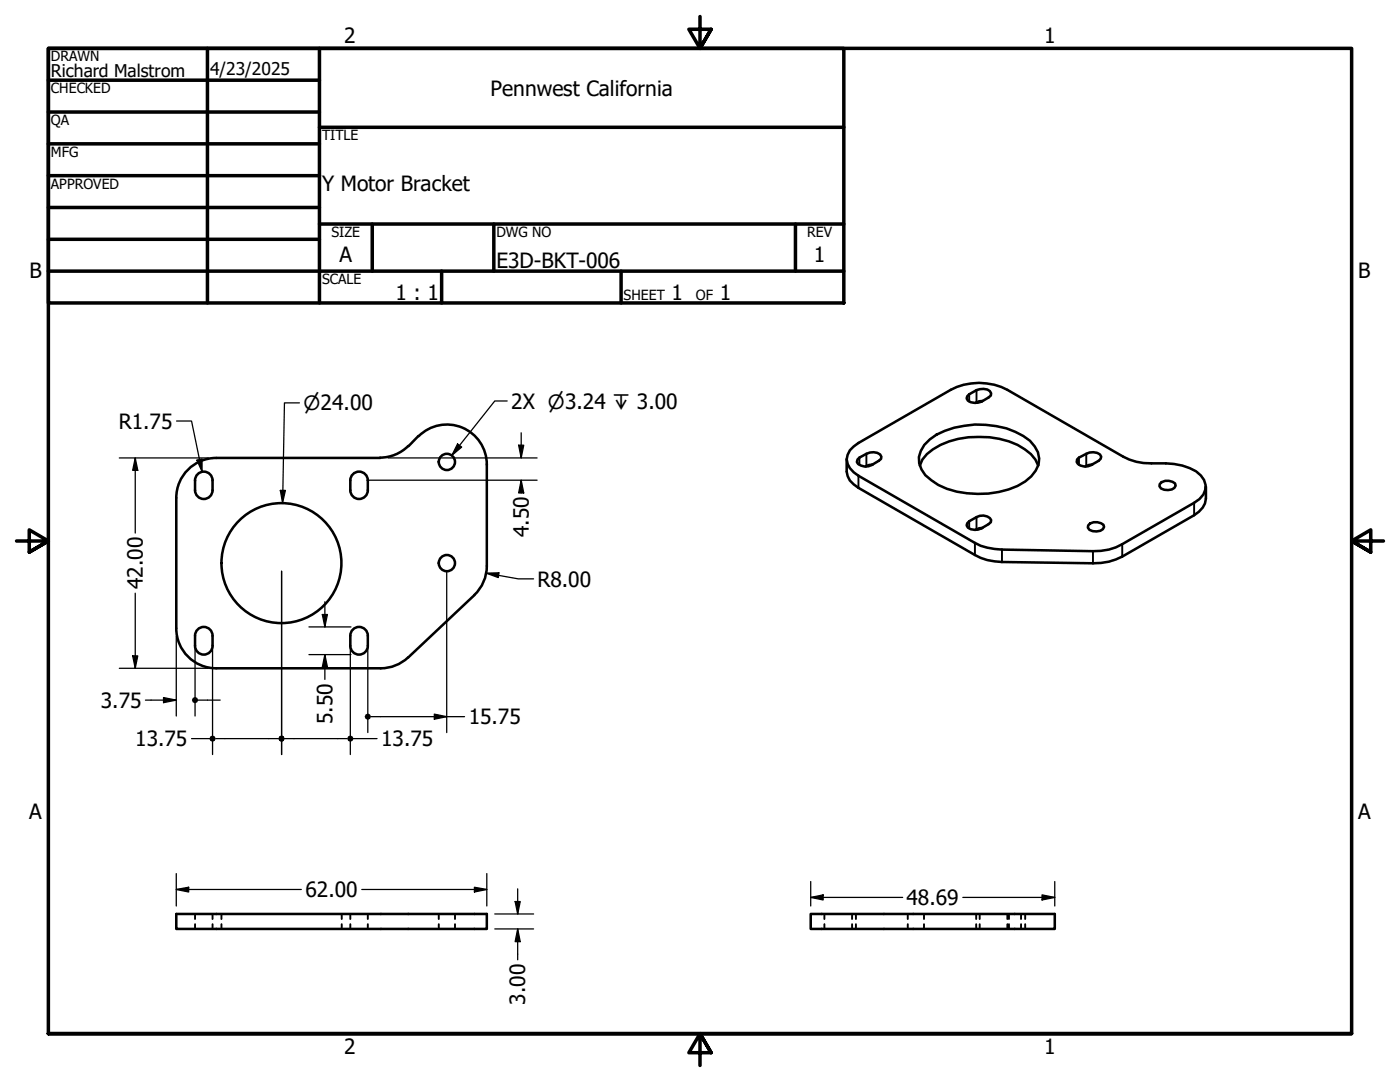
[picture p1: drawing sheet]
<svg xmlns="http://www.w3.org/2000/svg" width="279mm" height="216mm" viewBox="0 0 279 216" stroke-linecap="round" stroke-linejoin="round" font-family="sans-serif">
<!-- layer: Hidden (ANSI) -->
<g fill="none" stroke="#000" stroke-width=".38">
<path d="M38.9 182.4v1M38.9 184.4v1M42.4 182.4v1M42.4 184.4v1M44.2 182.4v1M44.2 184.4v1M68.2 182.4v1M68.2 184.4v1M69.9 182.4v1M69.9 184.4v1M73.4 182.4v1M73.4 184.4v1"/>
<path d="M87.6 182.4v1M87.6 184.4v1M90.8 182.4v1M90.8 184.4v1M164.5 182.4v1M164.5 184.4v1M170.1 182.4v1M170.1 184.4v1M170.8 182.4v1M170.8 184.4v1M181.2 182.4v1M181.2 184.4v1"/>
<path d="M184.4 182.4v1M184.4 184.4v1M194.8 182.4v1M194.8 184.4v1M195.5 182.4v1M195.5 184.4v1M201 182.4v1M201 184.4v1M201.4 182.4v1M201.4 184.4v1M203.8 182.4v1M203.8 184.4v1"/>
<path d="M204.6 182.4v1M204.6 184.4v1"/>
</g>
<!-- layer: Visible (ANSI) -->
<g fill="none" stroke="#000" stroke-width=".51">
<path d="M193 79.1a3.6 3.6 0 0 1 4.5-1.1l.3 .5-.1 .4a3.7 3.7 0 0 1-4.5 1l-.3-.4zM35.2 99.4v25.9M39.4 94.6a1.75 1.75 0 0 1 1.9-.4 1.75 1.75 0 0 1 1.1 1.6v2a1.75 1.75 0 0 1-1.7 1.8 1.75 1.75 0 0 1-1.8-1.8l.1-2.4zM70.4 94.6a1.75 1.75 0 0 1 1.9-.4 1.75 1.75 0 0 1 1.1 1.6v2a1.75 1.75 0 0 1-1.7 1.8 1.75 1.75 0 0 1-1.8-1.8l.1-2.4zM75.9 91.4h-32.8a8 8 0 0 0-7.9 7.9M81.5 89a8 8 0 0 1-5.7 2.3M83.5 87l-2 2M83.6 87a8 8 0 0 1 8.6-1.7 8 8 0 0 1 5 7.4M97.2 92.6v20.3M169 91.6v2.5a4 4 0 0 0 2.3 3.2l23.3 13.4a10.9 10.9 0 0 0 5.4 1.4l18.1 .3a11.5 11.5 0 0 0 5.9-1.3l14.3-8.3a4.2 4.2 0 0 0 2.4-3.3v-2.4M169.6 89.9l1.7-1.5 18.4-10.6a12.1 12.1 0 0 1 11.3 0l23.2 13.3a11 11 0 0 0 5.6 1.4 15.6 15.6 0 0 1 8.9 1.5 3.4 3.4 0 0 1 1.5 4.7l-.8 .9-1.1 .7-14.3 8.3a10.7 10.7 0 0 1-5.9 1.4l-18.1-.3a11.8 11.8 0 0 1-5.4-1.4l-23.3-13.4a4.2 4.2 0 0 1-2.3-3.3l.2-.9zM171.5 91.3a3.5 3.5 0 0 1 4.1-.6l.3 .4-.1 .5a5.1 5.1 0 0 1-3.3 1.5l-1.2-.5-.3-.4 .1-.5z"/>
<path d="M174.2 92.7l-.7 .1-.7 .3M183.6 92.9a7 7 0 0 1 4.1-4.1 19.4 19.4 0 0 1 15.4 0 7.5 7.5 0 0 1 4.1 4.1M185.5 87.7a17 17 0 0 1 13.3-2.7 14.5 14.5 0 0 1 6.7 2.9 4.6 4.6 0 0 1 1.2 6 9.5 9.5 0 0 1-5.4 3.8 19.7 19.7 0 0 1-14-.9l-1.4-1a4.7 4.7 0 0 1-.4-8.1zM196.1 80l-.7 .1-.7 .3M215.3 91.3a4 4 0 0 1 3.6-.9l.6 .3 .3 .4-.2 .5a5.1 5.1 0 0 1-3.2 1.5l-.8-.2-.5-.3-.2-.4v-.5zM218 92.7l-.6 .1-.8 .3M231.5 96.6a2.16 2.16 0 0 1 3-.1l.1 .4a2 2 0 0 1-3.2 .1zM94.7 118.7l-13.2 12.5M97.2 112.9a8 8 0 0 1-2.5 5.8M193 104.4a5.1 5.1 0 0 1 3.3-1.5l.7 .2 .5 .3 .3 .4-.1 .4a4.5 4.5 0 0 1-4 1.4l-.5-.3-.3-.5zM196.1 105.3l-.7 .1-.7 .3M217.2 104.8a2.16 2.16 0 0 1 3-.1l.1 .5a2 2 0 0 1-3.2 .1z"/>
<path d="M35.2 125.4a8 8 0 0 0 8 7.9l32.8 .1a8 8 0 0 0 5.4-2.2M38.9 128.9a1.75 1.75 0 0 0 1.8 1.7 1.75 1.75 0 0 0 1.7-1.7M38.9 126.8a1.75 1.75 0 0 1 1.8-1.7 1.75 1.75 0 0 1 1.7 1.7M38.9 126.9v1.9M42.4 126.9v1.9M69.9 126.8a1.75 1.75 0 0 1 1.8-1.7 1.75 1.75 0 0 1 1.7 1.7M69.9 126.9v1.9M69.9 128.9a1.75 1.75 0 0 0 1.8 1.7 1.75 1.75 0 0 0 1.7-1.7M73.4 126.9v1.9M35.2 182.4h62v3h-62zM161.8 182.4h48.7v3h-48.7z"/>
<circle cx="89.2" cy="92.2" r="1.62"/>
<circle cx="56.2" cy="112.4" r="12"/>
<circle cx="89.2" cy="112.4" r="1.62"/>
</g>
<!-- layer: Visible Narrow (ANSI) -->
<g fill="none" stroke="#000" stroke-width=".38">
<path d="M193.4 78.7v1.4M194.9 77.9v2.4M171.3 94.9v2.4M171.5 91.3v1.5M172.9 90.6v2.4M215.3 91.3v1.5M216.8 90.6v2.4M193.4 104v1.4M194.6 108.3v2.4M194.9 103.2v2.5M200 109.7v2.4M218.1 110v2.4"/>
<path d="M224 108.6v2.5M238.3 100.3v2.5"/>
</g>
<!-- layer: Border (ANSI) -->
<g fill="none" stroke="#000" stroke-width=".7">
<path d="M9.7 9.7h158.7v50.8h-158.7zM9.7 16h54.1M41.4 9.7v50.8M63.8 9.7v50.8M139.7 3.3v6.4l-2.2-3.9h4.4l-2.2 3.9 2.2-3.9M9.7 22.4h54.1M9.7 28.7h54.1M9.7 35.1h54.1M63.8 25.4h104.6M9.7 41.4h54.1M9.7 47.8h54.1M9.7 54.1h158.7"/>
<path d="M63.8 44.7h104.6M74.3 44.7v9.4M88.1 54.1v6.4M98.6 44.7v9.4M124 54.1v6.4M158.7 44.7v9.4M3.3 107.9h6.4l-3.9-2.2v4.5l3.9-2.3-3.9 2.3M276.1 107.9h-6.4l3.9-2.2v4.5l-3.9-2.3 3.9 2.3M9.7 206.2v-196.5h260v196.5h-260h260M141.9 210.1l-2.2-3.9 2.2 3.9h-4.4l2.2-3.9v6.4"/>
</g>
<!-- layer: Dimension (ANSI) -->
<g fill="none" stroke="#000" stroke-width=".25">
<path d="M23.8 91.4h17.8M27 91.4l.5 2.5h-1zM27 91.4v15M35.2 84h3l2.1 10.1M39.3 91.8l1-.2v2.5zM55.9 97.9h1.1l-.6 2.4zM59.8 80.4h-3l-.4 19.9M73.3 95.8h33.9M77.5 91.4h13.4M91.1 91.4h16.1M103.5 88.8h1l-.5 2.6zM104 95.8l.5 2.6h-1z"/>
<path d="M104 86.4v5M104 95.8v2.6M27 118.4v14.9M56.2 114v36.6M89.2 114v32.2M97 114.4l2.6-.1-.2 1zM97 114.4l6.4 1.1h3.1M23.8 133.3h17.8M26.5 130.9h1l-.5 2.4zM29 139.7h6.2M32.6 139.2l2.6 .5-2.6 .5zM35.2 126.9v16"/>
<path d="M38.9 128.5v14.4M39.6 139.7h4.3M42.4 128.5v22.1M61.7 130.6h8.3M61.7 125.1h8.3M64.3 122.6h1l-.5 2.5zM64.8 130.6l.5 2.5h-1zM64.8 120.1v5M64.8 130.6v5M69.9 128.5v22.1M73.4 128.5v17.7M38.2 147.4h4.2"/>
<path d="M43.1 147.4h12.5M56.8 147.4h12.5M69.9 147.4h5.3M74 143h18.7M86.7 142.5l2.5 .5-2.5 .5zM35.2 177.5l2.5-.5v1zM35.2 177.5h24.9M35.2 174.3v6.5M72.2 177.5h25M94.7 177l2.5 .5-2.5 .5zM97.2 174.3v6.5M102.8 179.9h1l-.5 2.5z"/>
<path d="M103.3 177.4v5M161.8 179.1l2.5-.5v1zM161.8 179.1h18.3M161.8 175.9v4.9M192.2 179.1h18.3M208 178.6l2.5 .5-2.5 .5zM210.5 175.9v4.9M98.7 182.4h7.8M98.7 185.4h7.8M103.3 185.4l.5 2.5h-1zM103.3 185.4v6.1"/>
</g>
<g fill="#000">
<path d="M27 91.4l.5 2.5h-1zM39.3 91.8l1-.2v2.5zM55.9 97.9h1.1l-.6 2.4zM103.5 88.8h1l-.5 2.6zM104 95.8l.5 2.6h-1zM97 114.4l2.6-.1-.2 1zM26.5 130.9h1l-.5 2.4zM64.3 122.6h1l-.5 2.5zM64.8 130.6l.5 2.5h-1zM32.6 139.2l2.6 .5-2.6 .5zM86.7 142.5l2.5 .5-2.5 .5zM35.2 177.5l2.5-.5v1z"/>
<path d="M94.7 177l2.5 .5-2.5 .5zM102.8 179.9h1l-.5 2.5zM161.8 179.1l2.5-.5v1zM208 178.6l2.5 .5-2.5 .5zM103.3 185.4l.5 2.5h-1z"/>
<circle cx="38.9" cy="139.7" r=".63"/>
<circle cx="42.4" cy="147.4" r=".63"/>
<circle cx="56.2" cy="147.4" r=".62"/>
<circle cx="69.9" cy="147.4" r=".63"/>
<circle cx="73.4" cy="143" r=".63"/>
</g>
<!-- layer: Symbol (ANSI) -->
<path d="M91.3 88.6l.8 .6-1.9 1.7zM101.2 80h-2.5l-8.5 10.9" fill="none" stroke="#000" stroke-width=".25"/>
<path d="M91.3 88.6l.8 .6-1.9 1.7z" fill="#000"/>
<g font-size="4.2">
<text x="68.7" y="8.6">2</text>
<text x="208.4" y="8.6">1</text>
<text x="97.9" y="19.1">Pennwest California</text>
<text x="64.3" y="38.2">Y Motor Bracket</text>
<text x="67.8" y="52.2">A</text>
<text x="99.1" y="53.5">E3D-BKT-006</text>
<text x="162.4" y="52.2">1</text>
<text x="5.9" y="55.5">B</text>
<text x="78.9" y="59.9">1 : 1</text>
<text x="134" y="59.9">1</text>
<text x="143.6" y="59.9">1</text>
<text x="271.1" y="55.5">B</text>
<text x="102" y="81.5">2X ⌀3.24 ↧ 3.00</text>
<text x="23.7" y="85.5">R1.75</text>
<text x="105.5" y="107.2" transform="rotate(-90 105.5 107.2)">4.50</text>
<text x="28.5" y="117.5" transform="rotate(-90 28.5 117.5)">42.00</text>
<text x="107.3" y="117">R8.00</text>
<text x="20.1" y="141.2">3.75</text>
<text x="27" y="148.9">13.75</text>
<text x="66.4" y="144.5" transform="rotate(-90 66.4 144.5)">5.50</text>
<text x="76.1" y="148.9">13.75</text>
<text x="93.5" y="144.5">15.75</text>
<text x="5.8" y="163.4">A</text>
<text x="271" y="163.4">A</text>
<text x="61" y="179">62.00</text>
<text x="180.9" y="180.6">48.69</text>
<text x="104.8" y="200.5" transform="rotate(-90 104.8 200.5)">3.00</text>
<text x="68.7" y="210.3">2</text>
<text x="208.4" y="210.3">1</text>
</g>
<text font-size="3.9" x="60.6" y="81.9">⌀24.00</text>
<g font-size="3.5">
<text x="10.2" y="15.4">Richard Malstrom</text>
<text x="41.9" y="14.9">4/23/2025</text>
</g>
<g font-size="2.8">
<text x="10.2" y="12.2">DRAWN</text>
<text x="10.2" y="18.6">CHECKED</text>
<text x="10.2" y="25">QA</text>
<text x="64.3" y="27.9">TITLE</text>
<text x="10.2" y="31.3">MFG</text>
<text x="10.2" y="37.7">APPROVED</text>
<text x="66.2" y="47.3">SIZE</text>
<text x="99.1" y="47.3">DWG NO</text>
<text x="161.1" y="47.2">REV</text>
<text x="64.3" y="56.7">SCALE</text>
<text x="124.5" y="59.9">SHEET</text>
<text x="138.9" y="59.9">OF</text>
</g>
</svg>
